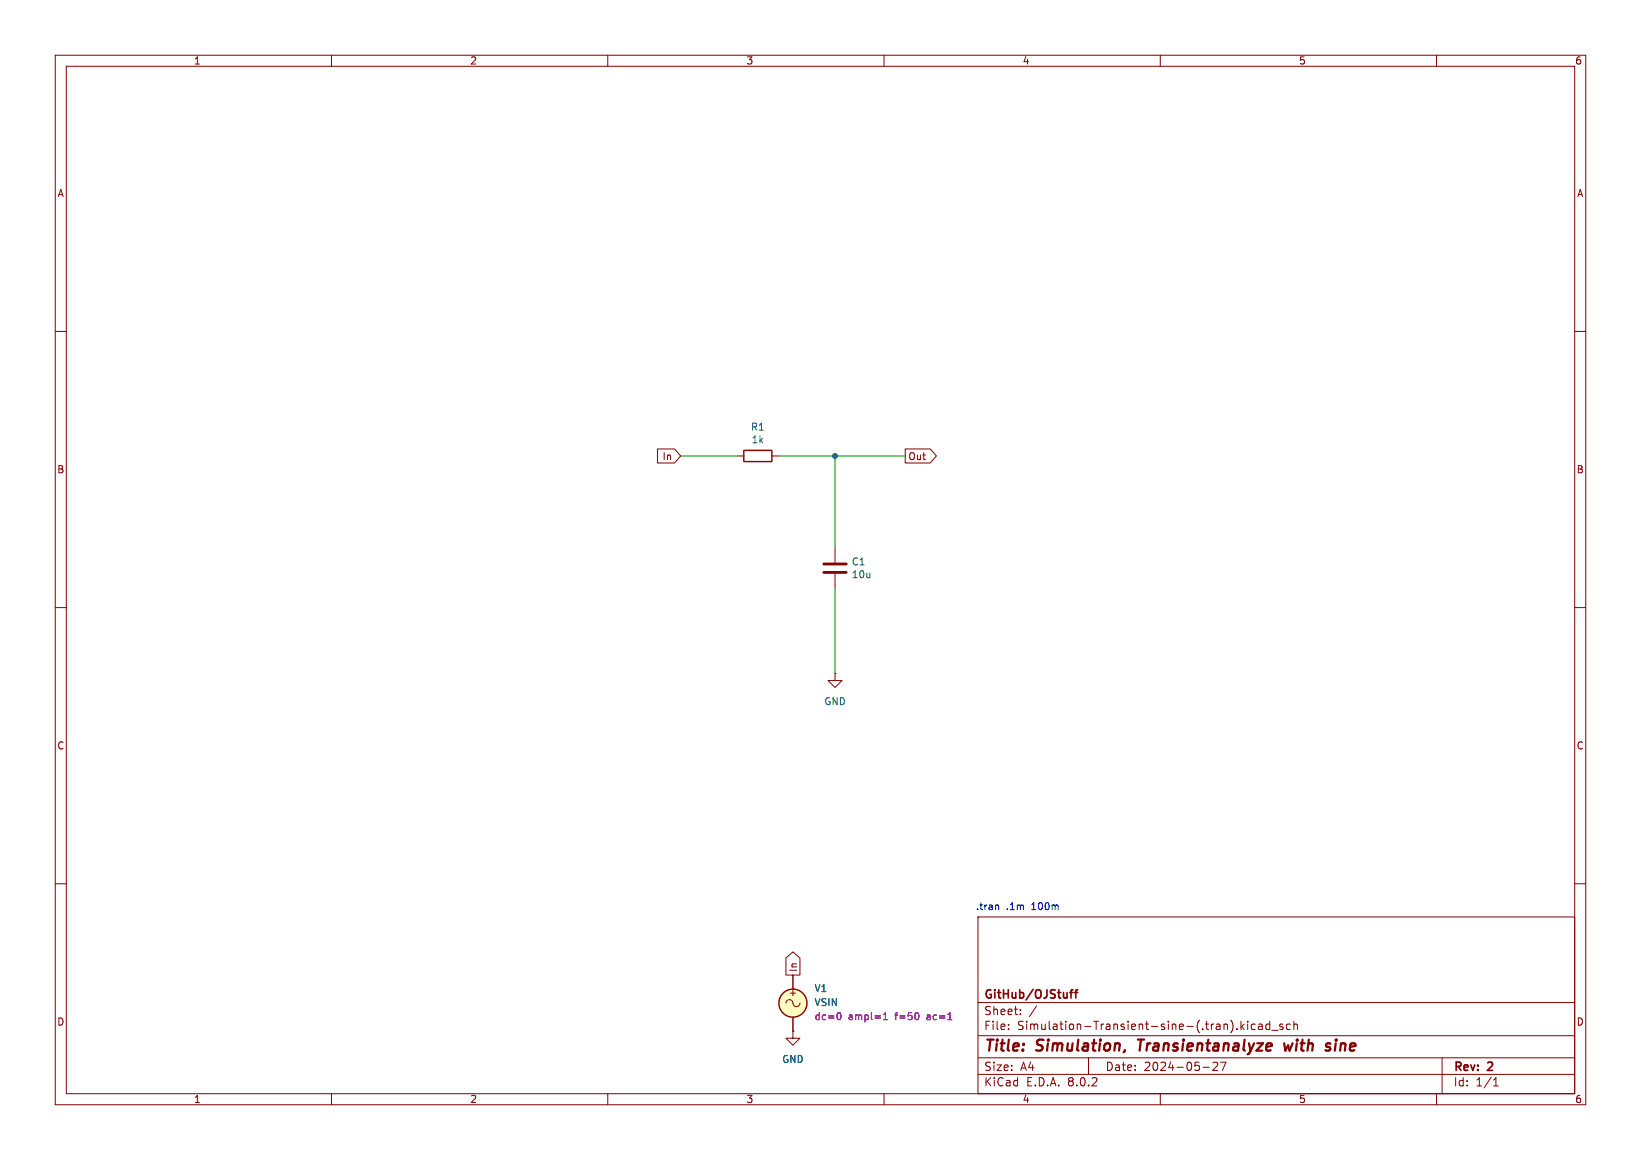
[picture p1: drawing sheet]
<svg xmlns="http://www.w3.org/2000/svg" width="297mm" height="210mm" viewBox="0 0 297 210" stroke-linecap="round" stroke-linejoin="round" font-family="sans-serif">
<g fill="none" stroke="#840000" stroke-width=".18">
<path d="M10 10h277v190h-277zM12 12h273v186h-273zM60 10v2M110 10v2M160 10v2M210 10v2M260 10v2M10 60h2M285 60h2M119 81.3h3.1l1.1 1.3-1.1 1.2h-3.1zM133.3 82.6h1.3M139.7 82.6h1.3"/>
<path d="M151.1 99.1v2.8M163.8 81.3h4.6l1.1 1.3-1.1 1.2h-4.6zM10 110h2M151.1 103.9v2.8M285 110h2M151.1 121.9v1.3h1.3l-1.3 1.3-1.2-1.3h1.2M151.1 121.9h.1M10 160h2M285 160h2M142.2 173.4l1.3-1.1 1.3 1.1v3.1h-2.6zM143.5 176.5v2.6M177 166h108v32h-108z"/>
<path d="M60 198v2M110 198v2M142.2 181.6a.67 .67 0 0 1 .8-.6 .67 .67 0 0 1 .5 .8 .64 .64 0 0 0 .8 .4 .64 .64 0 0 0 .5-.6M143.5 186.7v1.3h1.3l-1.3 1.2-1.3-1.2h1.3M143.5 186.7h.1M143.5 184.2v2.5M160 198v2M177 194.5h108M177 191.5h108M177 187.5h108M177 181.5h108M182.5 186.3v.1"/>
<path d="M182.5 185.5v.1M184.7 183.6v.1M184.7 182.8v.1M187.6 182.1l-1.3 2M197 191.5v3M210 198v2M217.7 193.2h1.2M220.3 192.4v.5l-.8 .9h.9M221.9 192.3l-.7 1.5M224.6 184.9v1.5M224.7 185.8l.5 .6M225.2 185.4l-.6 .6"/>
<path d="M225.8 184.9v.1M225.8 185.4v1M227.2 185.5l-.5-.1-.2 .3v.4l.1 .2h.6M227.8 185.5h.6l.1 .9M228.5 185.8h-.5a.29 .29 0 0 0-.3 .3 .29 .29 0 0 0 .3 .3l.5-.1M229.8 185.5l-.4-.1-.3 .3v.4l.1 .2h.6M229.8 184.9v1.5M230.2 186.5h1.1M232.2 185.5l-.4-.1-.2 .2 .1 .2 .5 .2v.3h-.6M233.5 185.5l-.4-.1-.3 .3v.4l.2 .2h.5M234.2 185.5l.2-.1 .3 .1 .1 .9M234.2 184.9v1.5"/>
<path d="M260 198v2M261 191.5v6.5M270.3 196.6h.9M270.3 195.5l.4-.4v1.5"/>
</g>
<path d="M203.6 190.1l-.1 .3M205.9 188.2h1.2M206.5 188.2l-.2 2M232.4 188.9l.2 1.3 .5-.9 .3 .9 .5-1.3M240.6 188.9l.2 .1M240.7 189.6l.1 .2-.2 .3M241.8 188.9l-.2 1.3" fill="none" stroke="#840000" stroke-width=".4"/>
<path d="M193.6 179.7h.6M194.2 179.2l-.4 .2v1.3M194.5 179.7h.6M195.1 179.2l-.4 .2v1.3" fill="none" stroke="#840000" stroke-width=".3"/>
<path d="M149.1 103.6h4.1M149.1 102.1h4.1" fill="none" stroke="#840000" stroke-width=".51"/>
<g fill="none" stroke="#840000" stroke-width=".25">
<path d="M134.6 81.5h5.1v2.1h-5.1z"/>
<circle cx="143.5" cy="181.6" r="2.54"/>
</g>
<circle cx="143.5" cy="181.6" r="2.54" fill="#ffffc2" stroke="#ffffc2" stroke-width=".18"/>
<path d="M151.7 183.4l.1-.1a.68 .68 0 0 1 .4 .7 .68 .68 0 0 1-.4 .6l-.1-.1M159.9 184.6h.7M159.9 183.7l.4-.4v1.3M166.1 183.4l.2 .4-.2 .7M171.6 184.6h.7" fill="none" stroke="#840084" stroke-width=".18"/>
<path d="M180.6 163.8l.1 .2v.7" fill="none" stroke="#0000c2" stroke-width=".18"/>
<path d="M123.2 82.6h10.1M141 82.6h22.8M151.1 82.6v16.5M151.1 106.7v15.2" fill="none" stroke="#009600" stroke-width=".18"/>
<circle cx="151.1" cy="82.6" r=".46" fill="#009600" stroke="#009600" stroke-width=".18"/>
<g font-size="2.8" fill="#840000">
<text x="178" y="190.9">Title:</text>
<text x="187.7" y="190.9">Simulation,</text>
<text x="206.8" y="190.9">Transientanalyze</text>
<text x="234.1" y="190.9">with</text>
<text x="242.4" y="190.9">sine</text>
</g>
<g font-size="2.1" fill="#840000">
<text x="178" y="184">Sheet:</text>
<text x="178" y="181.2">GitHub/OJStuff</text>
<text x="178" y="186.7">File:</text>
<text x="184.1" y="186.7">Simulation-Transient-sine-(.tran).kicad_sch</text>
<text x="178" y="196.9">KiCad</text>
<text x="178" y="194.1">Size:</text>
<text x="184.7" y="194.1">A4</text>
<text x="185.7" y="196.9">E.D.A.</text>
<text x="193.3" y="196.9">8.0.2</text>
<text x="200" y="194.1">Date:</text>
<text x="207" y="194.1">2024-05-27</text>
<text x="263" y="194.3">Rev:</text>
<text x="263" y="196.9">Id:</text>
<text x="267.1" y="196.9">1/1</text>
<text x="269.4" y="194.3">2</text>
</g>
<g font-size="1.8" fill="#840000">
<text x="35" y="11.9">1</text>
<text x="85" y="11.9">2</text>
<text x="135" y="11.9">3</text>
<text x="185" y="11.9">4</text>
<text x="235" y="11.9">5</text>
<text x="285" y="11.9">6</text>
<text x="10.3" y="35.9">A</text>
<text x="285.3" y="35.9">A</text>
<text x="119.8" y="83.5">In</text>
<text x="164.3" y="83.5">Out</text>
<text x="10.3" y="85.9">B</text>
<text x="285.3" y="85.9">B</text>
<text x="10.3" y="135.9">C</text>
<text x="285.3" y="135.9">C</text>
<text x="144.5" y="176.1" transform="rotate(-90 144.5 176.1)">In</text>
<text x="10.3" y="185.9">D</text>
<text x="142.6" y="180.6">+</text>
<text x="285.3" y="185.9">D</text>
<text x="35" y="199.9">1</text>
<text x="85" y="199.9">2</text>
<text x="135" y="199.9">3</text>
<text x="185" y="199.9">4</text>
<text x="235" y="199.9">5</text>
<text x="285" y="199.9">6</text>
</g>
<g font-size="1.8" fill="#006464">
<text x="135.8" y="78.2">R1</text>
<text x="135.9" y="80.5">1k</text>
<text x="154.1" y="102.6">C1</text>
<text x="154.1" y="104.9">10u</text>
<text x="149.1" y="127.9">GND</text>
<text x="147.3" y="179.8">V1</text>
<text x="147.3" y="182.3">VSIN</text>
<text x="141.5" y="192.6">GND</text>
</g>
<g font-size="1.8" fill="#0000c2">
<text x="176.5" y="164.9">.tran</text>
<text x="182.1" y="164.9">.1m</text>
<text x="186.8" y="164.9">100m</text>
</g>
<g font-size="1.8" fill="#840084">
<text x="147.3" y="184.9">dc=0</text>
<text x="153.5" y="184.9">ampl=1</text>
<text x="162.1" y="184.9">f=50</text>
<text x="168" y="184.9">ac=1</text>
</g>
</svg>
